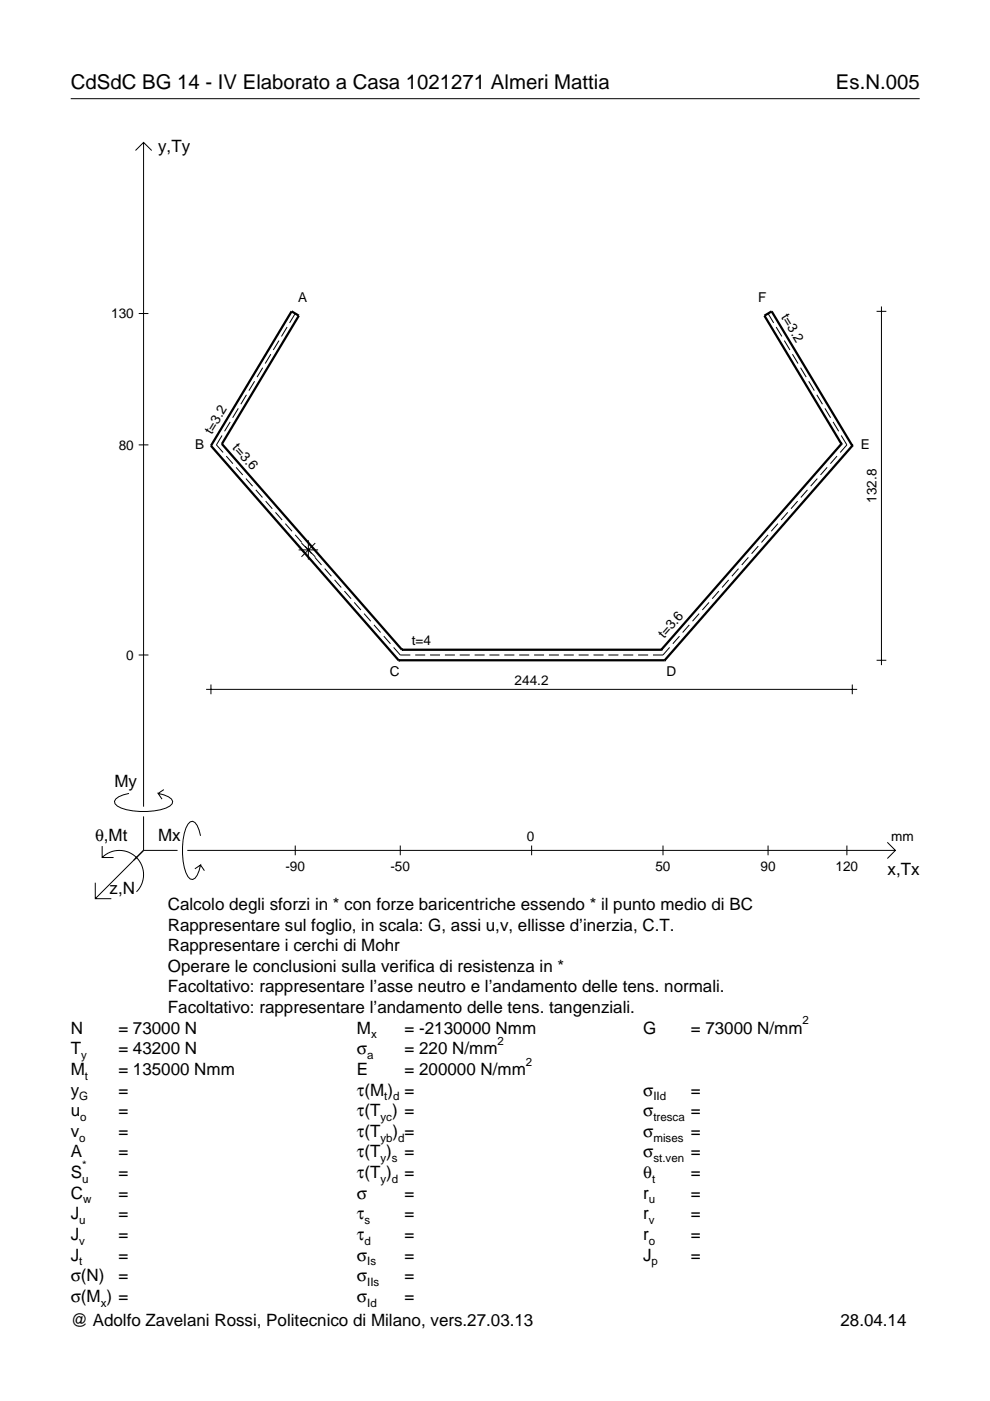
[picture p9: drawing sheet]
<svg xmlns="http://www.w3.org/2000/svg" width="210mm" height="297mm" viewBox="0 0 210 297" stroke-linecap="round" stroke-linejoin="round" font-family="sans-serif">
<g fill="none" stroke="#000" stroke-width=".21">
<path d="M15 20.9h180M28.7 31.9l1.7-1.7 1.8 1.7M30.4 30.2v140.8M29.4 66.5h2.1M55.7 78l-1.2 2M57.4 75.1l-1.2 2M59.1 72.2l-1.2 2M60.9 69.3l-1.2 2M62.6 66.5l-1.2 2M162.8 66.5l1.2 2M164.6 69.3l1.2 2M166.3 72.2l1.2 2"/>
<path d="M168 75.1l1.2 2M169.7 78l1.2 2M185.9 66h2M186.9 65v76M29.4 94.3h2.1M47.1 92.3l-1.2 2 1.4 1.6M48 96.7l1.4 1.6M48.8 89.5l-1.2 1.9M50.1 99.1l1.4 1.6M50.5 86.6l-1.2 2M52.2 83.7l-1.1 2M54 80.8l-1.2 2"/>
<path d="M171.5 80.8l1.2 2M173.2 83.7l1.2 2M174.9 86.6l1.2 2M175.4 99.1l-1.4 1.6M176.6 89.5l1.2 1.9M177.5 96.7l-1.4 1.6M178.4 92.3l1.2 2-1.5 1.6M52.1 101.5l1.5 1.6M54.2 103.9l1.4 1.6M56.3 106.3l1.4 1.6M58.4 108.6l1.4 1.6M60.5 111l1.4 1.6"/>
<path d="M62.6 113.4l1.4 1.6M63.3 116.6h4.1M63.9 115.1l2.9 3M64.7 115.8l1.4 1.6M65.4 114.5v4.2M66.8 118.2l1.4 1.6M66.8 115.1l-2.9 3M158.7 118.2l-1.4 1.6M160.8 115.8l-1.4 1.6M162.9 113.4l-1.5 1.6M164.9 111l-1.4 1.6M167 108.6l-1.4 1.6"/>
<path d="M169.1 106.3l-1.4 1.6M171.2 103.9l-1.4 1.6M173.3 101.5l-1.4 1.6M29.4 138.9h2.1M68.8 120.6l1.5 1.6M70.9 123l1.4 1.6M73 125.3l1.4 1.6M75.1 127.7l1.4 1.6M77.2 130.1l1.4 1.6M79.3 132.5l1.4 1.6M81.4 134.9l1.4 1.6M83.5 137.3l1.4 1.6h2.1"/>
<path d="M88 138.9h2.1M91.2 138.9h2.1M94.3 138.9h2.1M97.5 138.9h2.1M100.6 138.9h2.1M103.8 138.9h2.1M106.9 138.9h2.2M110.1 138.9h2.1M113.2 138.9h2.2M116.4 138.9h2.1M119.5 138.9h2.2M122.7 138.9h2.1"/>
<path d="M125.8 138.9h2.2M129 138.9h2.1M132.1 138.9h2.2M135.3 138.9h2.1M142 137.3l-1.4 1.6h-2.2M144.1 134.9l-1.4 1.6M146.1 132.5l-1.4 1.6M148.2 130.1l-1.4 1.6M150.3 127.7l-1.4 1.6M152.4 125.3l-1.4 1.6M154.5 123l-1.4 1.6M156.6 120.6l-1.4 1.6"/>
<path d="M185.9 140h2M43.7 146.2h138M44.7 145.1v2.1M180.7 145.1v2.1M21.7 179.4v2.4h2.4M27.3 168.2a3.6 3.6 0 0 0-3 1.7l.1 .5a5.6 5.6 0 0 0 3.8 1.5 13.4 13.4 0 0 0 7.8-1l.5-.5 .1-.5a3.6 3.6 0 0 0-3.1-1.7l.8 1.2M30.4 173.1v7.2M34.7 167.4l-1.2 .8M42.5 177.2a3.6 3.6 0 0 0-1.7-3.1l-.5 .2a5.7 5.7 0 0 0-1.5 3.7 13.3 13.3 0 0 0 1 7.9l.5 .5 .5 .1a3.6 3.6 0 0 0 1.7-3.1l-1.2 .8M62.6 179.3v2M84.9 179.3v2M112.7 179.3v2"/>
<path d="M140.6 179.3v2M162.8 179.3v2M179.6 179.3v2M188.1 178.6l1.7 1.7-1.7 1.7M20.2 187.2v3.3h3.4M21.7 181.8a5.1 5.1 0 0 1 7.2 0 5.1 5.1 0 0 1 0 7.3M30.4 180.3l-10.2 10.2M30.4 180.3h7.2M39.7 180.3h150.1M42.5 183.4l.8 1.2"/>
</g>
<g fill="none" stroke="#000" stroke-width=".48">
<path d="M44.7 94.5h.1M44.7 94.5l39.8 45.5M47 94.1h.1M47 94.1l16.4-27.2-1.6-.9-17.1 28.5M47 94.1l38.2 43.7M178.4 94.1h.1M178.4 94.1l-38.2 43.7M178.4 94.1l-16.3-27.2 1.5-.9 17.1 28.5M180.7 94.5h.1M180.7 94.5l-39.8 45.5M84.5 140h.1M84.5 140h56.4"/>
<path d="M85.2 137.8h.1M85.2 137.8h55M140.2 137.8h.1M140.9 140h.1"/>
</g>
<g font-size="4.3">
<text x="15" y="18.9">CdSdC BG 14 - IV Elaborato a Casa 1021271 Almeri Mattia</text>
<text x="177.2" y="18.9">Es.N.005</text>
</g>
<g font-size="3.6">
<text x="33.5" y="32.3">y,Ty</text>
<text x="24.3" y="166.9">My</text>
<text x="20.1" y="178.2">θ,Mt</text>
<text x="33.5" y="178.2">Mx</text>
<text x="188.2" y="185.5">x,Tx</text>
<text x="23.2" y="189.6">z,N</text>
<text x="35.6" y="192.9">Calcolo degli sforzi in * con forze baricentriche essendo * il punto medio di BC</text>
<text x="35.6" y="197.3">Rappresentare sul foglio, in scala: G, assi u,v, ellisse d’inerzia, C.T.</text>
<text x="35.6" y="201.7">Rappresentare i cerchi di Mohr</text>
<text x="35.6" y="206">Operare le conclusioni sulla verifica di resistenza in *</text>
<text x="35.6" y="210.4">Facoltativo: rappresentare l’asse neutro e l’andamento delle tens. normali.</text>
<text x="35.6" y="214.8">Facoltativo: rappresentare l’andamento delle tens. tangenziali.</text>
<text x="15" y="219.2">N</text>
<text x="25.1" y="219.2">= 73000 N</text>
<text x="75.7" y="219.2">M</text>
<text x="85.8" y="219.2">= -2130000 Nmm</text>
<text x="136.4" y="219.2">G</text>
<text x="146.5" y="219.2">= 73000 N/mm</text>
<text x="15" y="227.9">M</text>
<text x="15" y="223.5">T</text>
<text x="25.1" y="223.5">= 43200 N</text>
<text x="25.1" y="227.9">= 135000 Nmm</text>
<text x="75.7" y="223.5">σ</text>
<text x="75.7" y="227.9">E</text>
<text x="85.8" y="223.5">= 220 N/mm</text>
<text x="85.8" y="227.9">= 200000 N/mm</text>
<text x="15" y="232.3">y</text>
<text x="25.1" y="232.3">=</text>
<text x="75.7" y="232.3">τ(M ) =</text>
<text x="136.4" y="232.3">σ</text>
<text x="146.5" y="232.3">=</text>
<text x="15" y="236.7">u</text>
<text x="25.1" y="236.7">=</text>
<text x="75.7" y="236.7">τ(T ) =</text>
<text x="136.4" y="236.7">σ</text>
<text x="146.5" y="236.7">=</text>
<text x="15" y="245.4">A</text>
<text x="15" y="241">v</text>
<text x="25.1" y="241">=</text>
<text x="25.1" y="245.4">=</text>
<text x="75.7" y="245.4">τ(T )</text>
<text x="75.7" y="241">τ(T</text>
<text x="83.3" y="241">) =</text>
<text x="85.8" y="245.4">=</text>
<text x="136.4" y="241">σ</text>
<text x="136.4" y="245.4">σ</text>
<text x="146.5" y="241">=</text>
<text x="146.5" y="245.4">=</text>
<text x="15" y="249.8">S</text>
<text x="25.1" y="249.8">=</text>
<text x="75.7" y="249.8">τ(T )</text>
<text x="85.8" y="249.8">=</text>
<text x="136.4" y="249.8">θ</text>
<text x="146.5" y="249.8">=</text>
<text x="15" y="254.2">C</text>
<text x="25.1" y="254.2">=</text>
<text x="75.7" y="254.2">σ</text>
<text x="85.8" y="254.2">=</text>
<text x="136.4" y="254.2">r</text>
<text x="146.5" y="254.2">=</text>
<text x="15" y="262.9">J</text>
<text x="15" y="258.5">J</text>
<text x="25.1" y="262.9">=</text>
<text x="25.1" y="258.5">=</text>
<text x="75.7" y="262.9">τ</text>
<text x="75.7" y="258.5">τ</text>
<text x="85.8" y="258.5">=</text>
<text x="85.8" y="262.9">=</text>
<text x="136.4" y="262.9">r</text>
<text x="136.4" y="258.5">r</text>
<text x="146.5" y="262.9">=</text>
<text x="146.5" y="258.5">=</text>
<text x="15" y="267.3">J</text>
<text x="25.1" y="267.3">=</text>
<text x="75.7" y="267.3">σ</text>
<text x="85.8" y="267.3">=</text>
<text x="136.4" y="267.3">J</text>
<text x="146.5" y="267.3">=</text>
<text x="15" y="271.7">σ(N)</text>
<text x="25.1" y="271.7">=</text>
<text x="75.7" y="271.7">σ</text>
<text x="85.8" y="271.7">=</text>
<text x="15" y="276">σ(M ) =</text>
<text x="15" y="281.2">@ Adolfo Zavelani Rossi, Politecnico di Milano, vers.27.03.13</text>
<text x="75.7" y="276">σ</text>
<text x="85.8" y="276">=</text>
<text x="178.2" y="281.2">28.04.14</text>
</g>
<g font-size="2.9">
<text x="63.2" y="64.1">A</text>
<text x="160.7" y="64.1">F</text>
<text x="23.6" y="67.5">130</text>
<text x="165.5" y="67.3" transform="rotate(59 165.5 67.3)">t=3.2</text>
<text x="25.2" y="95.3">80</text>
<text x="41.4" y="95.2">B</text>
<text x="44.9" y="92.2" transform="rotate(-59 44.9 92.2)">t=3.2</text>
<text x="49.2" y="95" transform="rotate(49 49.2 95)">t=3.6</text>
<text x="182.5" y="95.2">E</text>
<text x="185.9" y="106.6" transform="rotate(-90 185.9 106.6)">132.8</text>
<text x="87.3" y="136.7">t=4</text>
<text x="140.8" y="135.5" transform="rotate(-49 140.8 135.5)">t=3.6</text>
<text x="26.8" y="139.9">0</text>
<text x="82.6" y="143.4">C</text>
<text x="141.3" y="143.4">D</text>
<text x="109.1" y="145.1">244.2</text>
<text x="111.7" y="178.2">0</text>
<text x="189" y="178.2">mm</text>
<text x="60.5" y="184.7">-90</text>
<text x="82.8" y="184.7">-50</text>
<text x="139" y="184.7">50</text>
<text x="161.2" y="184.7">90</text>
<text x="177.2" y="184.7">120</text>
</g>
<g font-size="2.4">
<text x="78.7" y="220.2">x</text>
<text x="105.5" y="221.5">2</text>
<text x="170.2" y="217.2">2</text>
<text x="17.2" y="224.5">y</text>
<text x="77.9" y="224.5">a</text>
<text x="111.5" y="225.9">2</text>
<text x="16.8" y="233.3">G</text>
<text x="18" y="228.9">t</text>
<text x="81.5" y="233.3">t d</text>
<text x="138.5" y="233.3">IId</text>
<text x="17" y="237.7">o</text>
<text x="80.7" y="237.7">yc</text>
<text x="138.5" y="237.7">tresca</text>
<text x="16.8" y="242">o</text>
<text x="80.7" y="242">yb d</text>
<text x="138.5" y="242">mises</text>
<text x="17.4" y="250.8">u</text>
<text x="17.4" y="247.8">*</text>
<text x="80.7" y="250.8">y d</text>
<text x="80.7" y="246.4">y s</text>
<text x="138.2" y="250.8">t</text>
<text x="138.5" y="246.4">st.ven</text>
<text x="17.6" y="255.2">w</text>
<text x="137.6" y="255.2">u</text>
<text x="16.8" y="263.9">v</text>
<text x="16.8" y="259.5">u</text>
<text x="77.3" y="263.9">d</text>
<text x="77.3" y="259.5">s</text>
<text x="137.6" y="263.9">o</text>
<text x="137.6" y="259.5">v</text>
<text x="16.8" y="268.3">t</text>
<text x="77.9" y="268.3">Is</text>
<text x="138.2" y="268.3">p</text>
<text x="77.9" y="272.7">IIs</text>
<text x="21.4" y="277">x</text>
<text x="77.9" y="277">Id</text>
</g>
</svg>
